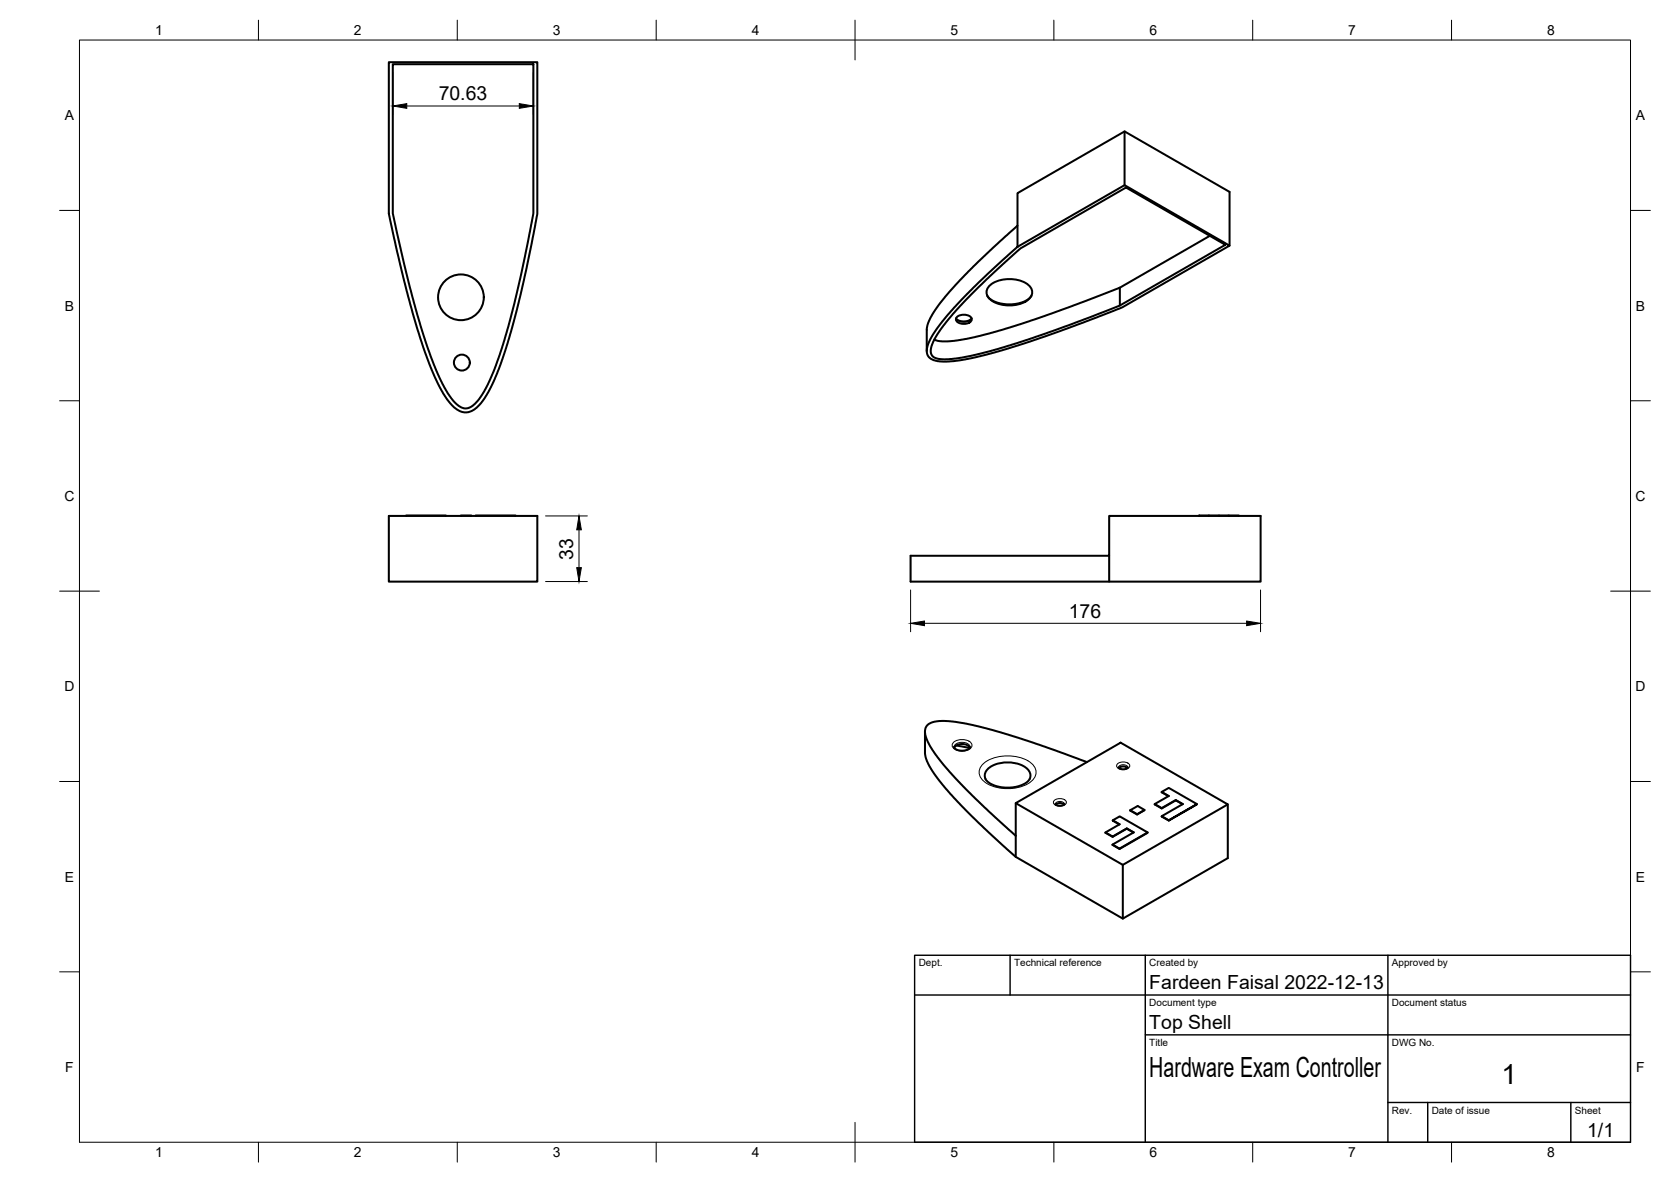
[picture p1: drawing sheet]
<svg xmlns="http://www.w3.org/2000/svg" width="420mm" height="297mm" viewBox="0 0 420 297" stroke-linecap="round" stroke-linejoin="round" font-family="sans-serif">
<!-- layer: Visible -->
<g fill="none" stroke="#000" stroke-width=".51">
<path d="M97.8 15.6h37.3v38.1l-1 5.3-1.8 8.9-2.3 9.9-2.4 8.5-1.7 5.2-1.9 4.5-2.2 4.1-1.9 2.3-1.2 .8-.8 .4h-1l-1.3-.3-2-1.5-2.2-3-2.1-4.1-2.5-6.3-1.8-5.4-2.4-8.6-2.7-11.1-2.1-9.6zM98.8 16.1h35.3v37.5l-.4 2.3-2.4 11.8-1.9 8.3-1.6 6.2-2.1 6.8-1.6 4.3-2.3 5-1.3 1.9-1.1 1.3-.9 .7-.9 .4a4.3 4.3 0 0 1-4-2.3l-1.8-2.8-1.8-3.6-1.7-4.4-1.9-5.7-3.3-11.4-4.3-18.8zM282.8 33v13.5M255.8 56.7v5.3M304.2 59.3l-22.6 13M240.4 80l.6 .5 1.1 .3 1.4-.2 .8-.6M240.6 79.7a2.63 2.63 0 0 1 3.7 .4 1.63 1.63 0 0 1-2 1.3 1.63 1.63 0 0 1-1.9-1.3zM243.2 73.8l5.1-4.9 7.5-6.9 27-15.5 26.4 15.2-27 15.5-9.9 3.9-15 5.3-10.8 3.1-4.5 1-3.6 .4-2.5-.1-1.7-.6-.9-.8-.3-1 .2-1.4 .8-1.9 1.7-2.7 2.3-2.9zM244.1 74.1l4.8-4.6 7.7-7.1 26.5-15.3 25 14.4-26.5 15.3-6.9 2.7-15.8 5.7-10.5 3.2-4.4 1.1-4.5 .7-2.9 .1-1.7-.5-.7-.7-.2-1.2 .4-1.4 .9-1.8 1.9-2.8 1.9-2.3zM248.2 74.3l.5 .7 1.2 .7 1.5 .5 1.7 .3 2-.1 1.9-.4 1.5-.7 .9-1M249.1 71.6a8.2 8.2 0 0 1 9.9 .5 2.36 2.36 0 0 1-1.1 3.7 8.7 8.7 0 0 1-8.8-.5 2.25 2.25 0 0 1 0-3.7zM281.6 76.8v-4.5l-18.8 7.1-13.8 4.3-6 1.5-3.2 .5-2.9 .1-2-.4"/>
<path d="M309.2 61.7v-13.5l-26.4-15.2-27 15.5v8.2l-6.9 6.3-5.5 5.3-4.7 5.1-2.5 3.1-1.7 2.5-1.3 2.6-.2 1.1v5.5M97.8 129.7h37.3v16.5h-37.3zM102.1 129.7h10M115.9 129.7h2.6M119.6 129.7h10M229 139.7h49.9v-10h38.1v16.5h-88zM278.9 139.7v6.5M301.5 129.7h2.5M301.5 129.5v.2M304 129.5h2.5M309 129.7h2.5M309 129.5l-2.5 .2"/>
<path d="M232.6 183.8v5.8l.4 1.6 1.1 2.1 2 2.8 2.8 3.3 8.6 8.7 7.9 7.2 26.9 15.6 26.4-15.2v-13.6M239.9 187.7l.6 .6 1.3 .4 1.5-.4 .6-.6M239.9 187.9a2.55 2.55 0 0 1 4 0M240.4 187.4l3.4 .6M248.2 193.5a8.1 8.1 0 0 1 10.4 0 1.98 1.98 0 0 1 .2 2.5l-.8 .8-1.5 .6-1.9 .5h-1.8l-2.9-.6-1.2-.6-.8-.8a2.13 2.13 0 0 1 .3-2.4zM273.3 191.5l-17.3-6.1-11.3-3.2-4.5-.8-3.5-.2-2.1 .3-1.5 .8-.4 .7-.1 .7 .4 1.9 1.4 2.9 2.4 3.2 3.8 4.2 3.9 4.1 10.9 10M281.2 192.9l.4 .3 .6 .1 .9-.1 .5-.3M281.4 193a1.59 1.59 0 0 1 2.1 0M292.1 199l1.8-1 7 4.1M255.4 201.8l26.4-15.2 26.9 15.5-26.4 15.2zM255.4 201.8v13.5M265.3 202.1l.4 .3 .7 .1 .8-.1 .4-.3"/>
<path d="M265.5 202.2a1.59 1.59 0 0 1 2 0M278 209.2l1.8 1M279.8 210.3l3.5-2.1 1.8 1-5.4 3M279.8 206.1l1.7-.9 7.1 4-7.1 4.1M281.5 207.2l-1.7-1.1 1.7 1-3.5 2.2 1.8 1 3.5-2.1M282.3 217.3v13.6M283.3 208.2l1.7 1M284.2 203.6l1.9-1 1.7 .9-1.9 1.2M287.8 203.5l-1.9 1.2-1.7-1.1 1.7 1M288.6 209.2l-7.1 4.1-1.8-1.1 1.8 1.1M292.1 203.2l3.5-2.2 1.8 1.1-5.3 3M293.8 200.1l-1.7-1.1 1.8 1-3.6 2.1"/>
<path d="M293.9 206.1l7-4zM293.9 206.1l-1.8-1 1.8 1.1M295.6 201l-3.5 2.2-1.8-1.1 1.8 1M295.6 201.1l1.7 1"/>
<circle cx="115.9" cy="74.7" r="5.7"/>
<circle cx="116.1" cy="91.1" r="2"/>
</g>
<!-- layer: Visible Narrow -->
<path d="M240.4 80a2.52 2.52 0 0 0 3.9 0M239.7 186.6a3.4 3.4 0 0 1 4.6 .3 1.57 1.57 0 0 1-1.8 1.8 3 3 0 0 1-3-1v-.8zM239.9 187.7a2.21 2.21 0 0 1 3.2-.9l.7 .5 .1 .4M246.9 192.2a10.3 10.3 0 0 1 10.6-1.5 3.8 3.8 0 0 1 2.9 4 6.5 6.5 0 0 1-5.9 3.4 9.3 9.3 0 0 1-7.6-2.2 2.62 2.62 0 0 1 0-3.7zM280.9 192a2.16 2.16 0 0 1 3.2 .3 1.43 1.43 0 0 1-1.9 1.1 1.27 1.27 0 0 1-1.4-1.1zM281.3 192.8a1.33 1.33 0 0 1 2.3 0M265 201.2a2.14 2.14 0 0 1 3.1 .3 1.42 1.42 0 0 1-1.9 1.1 1.25 1.25 0 0 1-1.3-1.1zM265.4 202.1a1.32 1.32 0 0 1 2.2 0" fill="none" stroke="#000" stroke-width=".25"/>
<!-- layer: BORDER -->
<g fill="none" stroke="#000" stroke-width=".25">
<path d="M20 10.1h390v276.9h-390zM65 5.1v5M115 5.1v5M165 5.1v5M215 5.1v10M265 5.1v5M315 5.1v5M365 5.1v5M15 52.9h5M410 52.9h5M15 100.7h5M410 100.7h5"/>
<path d="M15 148.6h10M405 148.6h10M15 196.4h5M410 196.4h5M15 244.2h5M410 244.2h5M65 287v5M115 287v5M165 287v5M215 282.1v9.9M265 287v5M315 287v5"/>
<path d="M365 287v5"/>
</g>
<!-- layer: TITLEBLOCK -->
<path d="M230 240.1h180v46.9h-180zM230 250h180M254 240.1v9.9M288 240.1v46.9M349 240.1v46.9M288 260.1h122M349 277.1h61M359 277.1v9.9M395 277.1v9.9" fill="none" stroke="#000" stroke-width=".36"/>
<!-- layer: FD_Dimensions -->
<path d="M98.8 18.2v10.5M134.1 18.2v10.5M102.3 26.6h28.3M137.2 129.7h10.5M145.6 133.1v9.5M137.2 146.1h10.5M229 148.3v10.5M232.5 156.6h81M316.9 148.3v10.5" fill="none" stroke="#000" stroke-width=".25"/>
<path d="M98.8 26.6l3.5-.6v1.2zM130.6 26l3.5 .6-3.5 .6zM145.6 129.7l.6 3.4h-1.2zM145 142.6h1.2l-.6 3.5zM229 156.6l3.5-.5v1.1zM313.5 156.1l3.4 .5-3.4 .6z" fill="#000" stroke="#000" stroke-width=".25"/>
<g font-size="7">
<text x="289" y="270.6">Hardware Exam Controller</text>
<text x="377.5" y="272.3">1</text>
</g>
<g font-size="4.9">
<text x="110.3" y="25.2">70.63</text>
<text x="144.1" y="140.6" transform="rotate(-90 144.1 140.6)">33</text>
<text x="268.7" y="155.2">176</text>
<text x="289" y="248.5">Fardeen Faisal 2022-12-13</text>
<text x="289" y="258.6">Top Shell</text>
<text x="399.1" y="285.7">1/1</text>
</g>
<g font-size="3.5">
<text x="39" y="8.8">1</text>
<text x="89" y="8.8">2</text>
<text x="139" y="8.8">3</text>
<text x="189" y="8.8">4</text>
<text x="239" y="8.8">5</text>
<text x="289" y="8.8">6</text>
<text x="339" y="8.8">7</text>
<text x="389" y="8.8">8</text>
<text x="16.3" y="30.2">A</text>
<text x="411.3" y="30.2">A</text>
<text x="16.3" y="78">B</text>
<text x="411.3" y="78">B</text>
<text x="16.2" y="125.9">C</text>
<text x="411.2" y="125.9">C</text>
<text x="16.2" y="173.7">D</text>
<text x="411.2" y="173.7">D</text>
<text x="16.3" y="221.6">E</text>
<text x="411.3" y="221.6">E</text>
<text x="16.4" y="269.4">F</text>
<text x="411.4" y="269.4">F</text>
<text x="39" y="290.8">1</text>
<text x="89" y="290.8">2</text>
<text x="139" y="290.8">3</text>
<text x="189" y="290.8">4</text>
<text x="239" y="290.8">5</text>
<text x="289" y="290.8">6</text>
<text x="339" y="290.8">7</text>
<text x="389" y="290.8">8</text>
</g>
<g font-size="2.5">
<text x="231" y="242.9">Dept.</text>
<text x="255" y="242.9">Technical reference</text>
<text x="289" y="242.9">Created by</text>
<text x="350" y="242.9">Approved by</text>
<text x="289" y="252.8">Document type</text>
<text x="350" y="252.8">Document status</text>
<text x="289" y="262.9">Title</text>
<text x="350" y="262.9">DWG No.</text>
<text x="350" y="279.9">Rev.</text>
<text x="360" y="279.9">Date of issue</text>
<text x="396" y="279.9">Sheet</text>
</g>
</svg>
